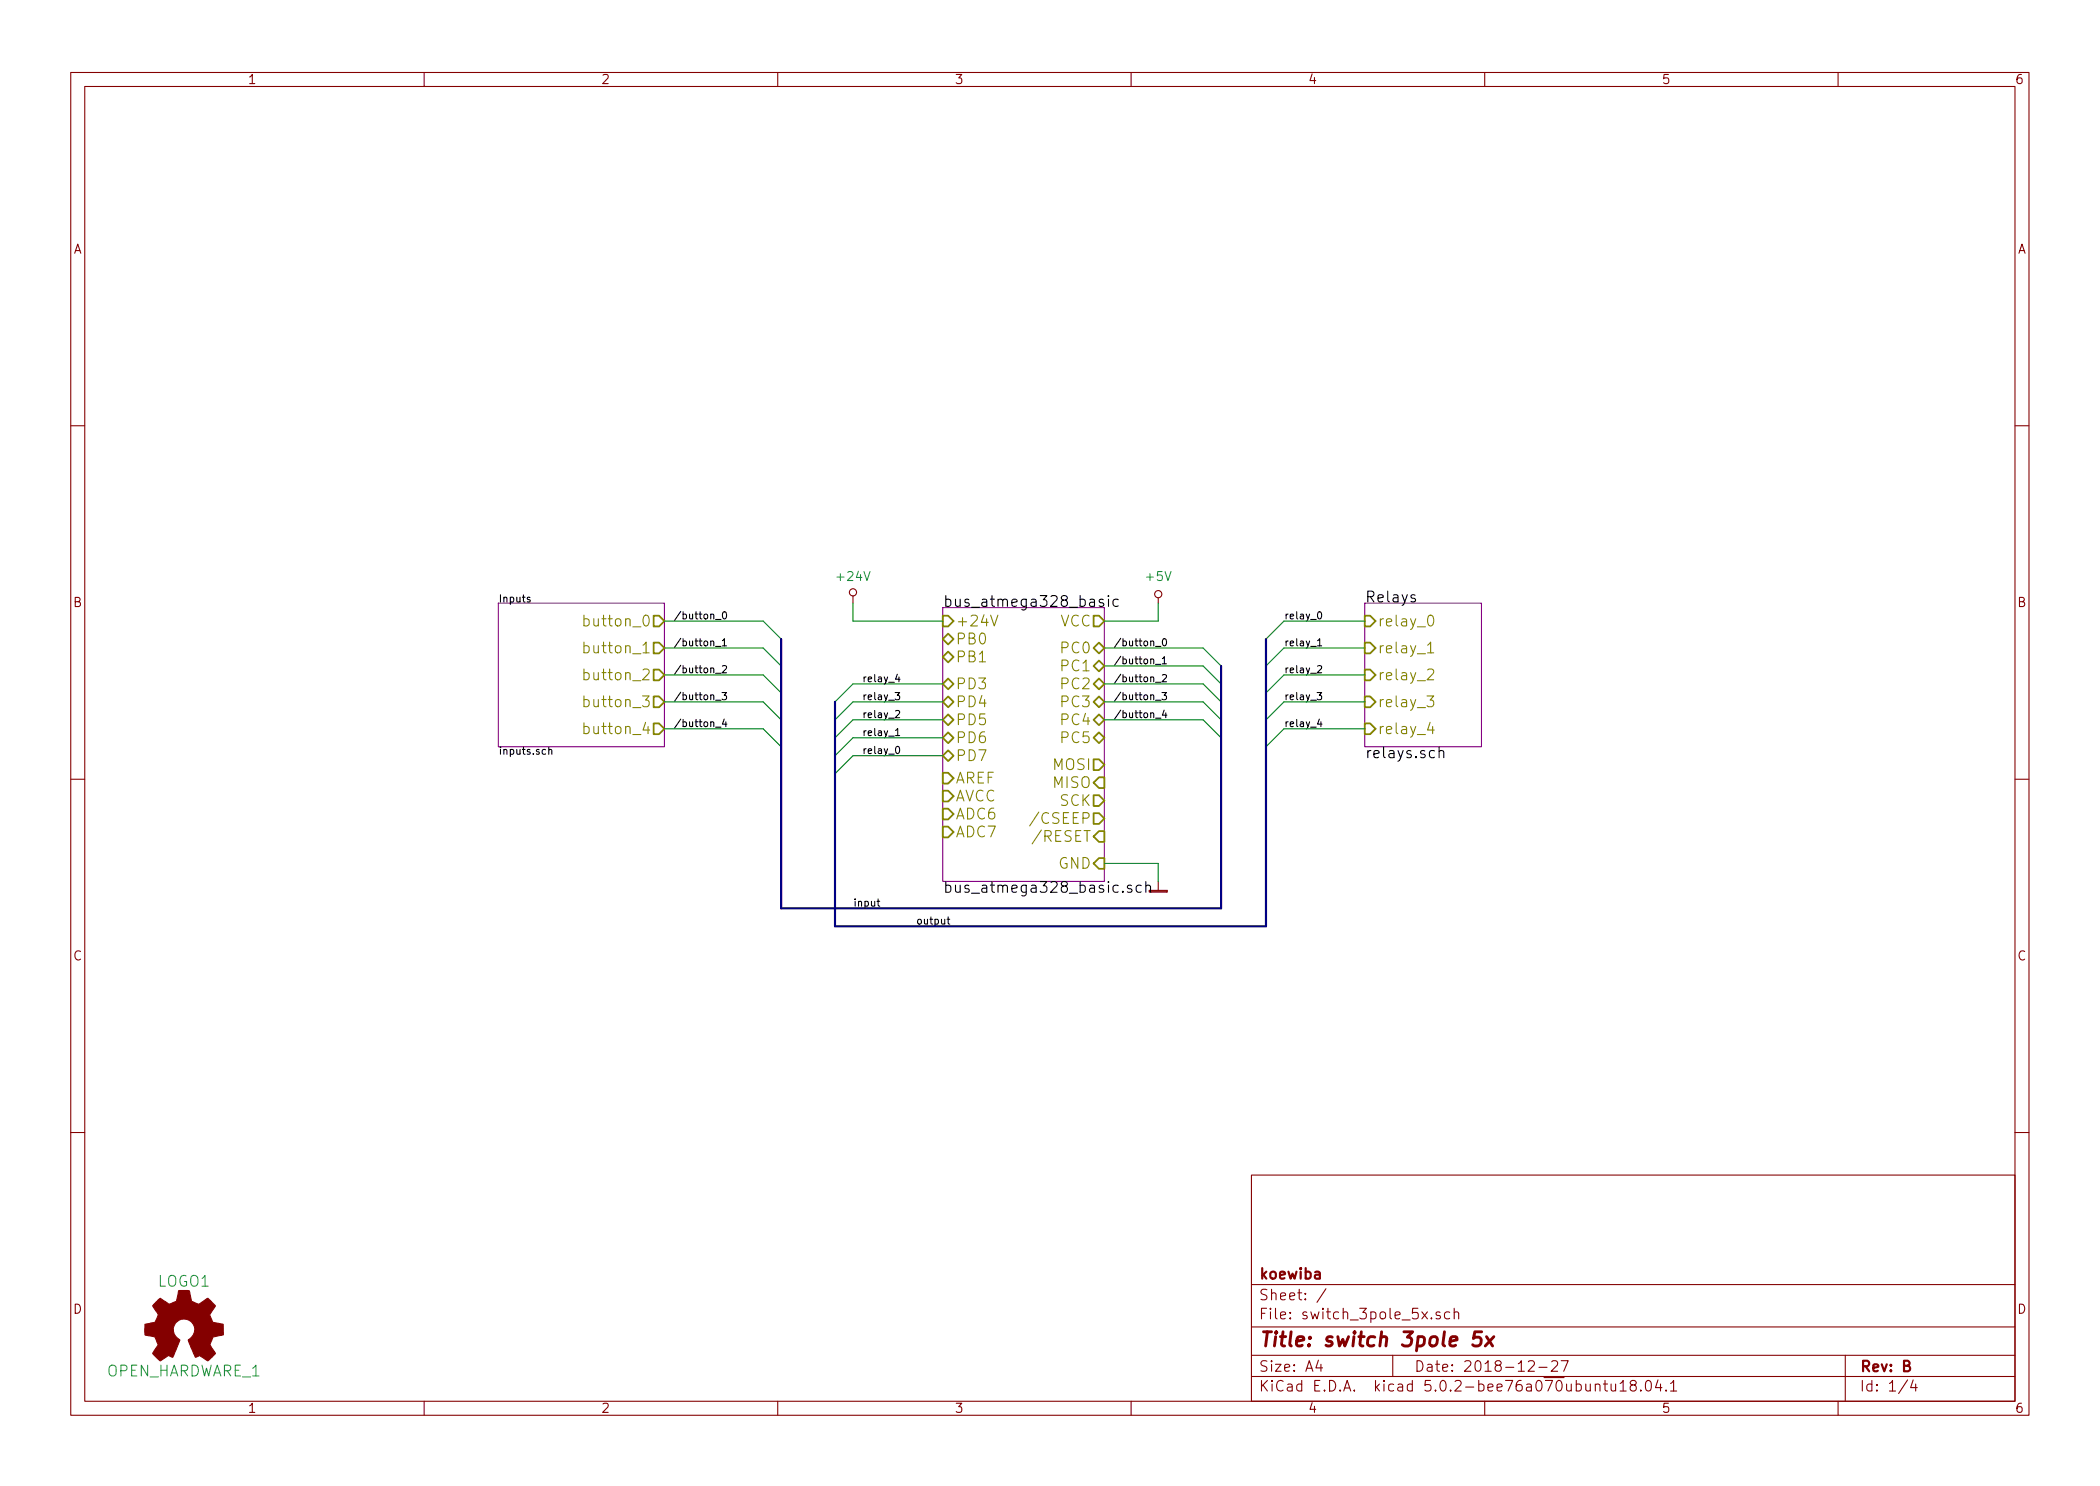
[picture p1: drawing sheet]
<svg xmlns="http://www.w3.org/2000/svg" width="297mm" height="210mm" viewBox="0 0 297 210" stroke-linecap="round" stroke-linejoin="round" font-family="sans-serif">
<g fill="none" stroke="#840000" stroke-width=".15">
<path d="M10 10.3h277v189.9h-277zM12 12.2h273v186.1h-273zM60 10.3v1.9M110 10.3v1.9M160 10.3v1.9M210 10.3v1.9M260 10.3v1.9M10 60.2h2M285 60.2h2M120.6 84.3v1M163.8 84.6v.7M10 110.3h2"/>
<path d="M285 110.3h2M162.6 126.1h2.5M162.6 126h2.5v.2h-2.5zM163.8 124.7v1.3M10 160.2h2M177 166.3h108v32h-108zM285 160.2h2M60 198.3v1.9M110 198.3v1.9M160 198.3v1.9M177 194.8h108M177 191.8h108"/>
<path d="M177 187.8h108M177 181.8h108M186.5 192.5l-.4 1h1M186.8 193v1M187.6 182.3l-1.3 2M197 191.8v3M202.5 186.5v.1v-.1v.1M203.7 185.7l-.4-.1-.1 .1-.1 .2a.48 .48 0 0 0 .6 .3l.1 .1-.1 .2-.1 .1-.5-.1M205.1 185.7a.48 .48 0 0 0-.8 .2v.4a.48 .48 0 0 0 .8 .2M205.7 185.7a.38 .38 0 0 1 .6 .1v.8M205.7 185.1v1.5M210 198.3v1.9"/>
<path d="M216.2 192.7l.2-.2 .5 .1a.4 .4 0 0 1 .1 .6l-.9 .8h.9M217.7 193.5h1.1M219.5 192.7l.2-.2h.3a.41 .41 0 0 1 .3 .7l-.9 .8h.9M220.8 192.5h1l-.6 1.5M226.8 195.8h.6M227 195.3v1.3l.2 .2h.2M227.9 195.8v.9a.45 .45 0 0 0 .6 0M228.5 195.8v1M229.2 195.8l.4-.5v1.5M229.2 196.8h.8M230.9 196l-.2-.2-.1-.2a.47 .47 0 0 1 .6-.3l.2 .3v.2l-.7 .2a.48 .48 0 0 0 0 .7 .51 .51 0 0 0 .7 0 .48 .48 0 0 0-.2-.7M232.1 196.7h.1l-.1 .1-.1-.1h.1v.1"/>
<path d="M232.9 195.5a.37 .37 0 0 1 .3-.2 .37 .37 0 0 1 .3 .3l.1 .3a.72 .72 0 0 1-.4 .9l-.3-.1a1.2 1.2 0 0 1 0-1.2zM234.5 195.2l-.3 1.1h.9M234.9 195.8v1M235.7 196.7v.1l-.1-.1h.1v.1M236.3 195.8l.4-.5v1.5M236.3 196.8h.9M260 198.3v1.9M261 191.8v6.5M269.8 195.2l-1.2 2M270.6 195.2l-.3 1.1h.9M271 195.8v1"/>
<circle cx="120.7" cy="83.8" r=".51"/>
<circle cx="163.8" cy="84.1" r=".51"/>
</g>
<path d="M209.6 188.4h-1l-.2 1 .3-.2h.5l.2 .1 .1 .3v.5l-.2 .2-.3 .1h-.4l-.3-.1M210.3 189.1l.8 1.3M211.3 189.1l-1.2 1.3" fill="none" stroke="#840000" stroke-width=".41"/>
<path d="M22.1 184.2l.6-.5 1.2 .8 .3-.1 .8-.3 .3-1.5h1.3h.2l.3 1.5 1 .5 1.3-.9 1.1 1-.2 .3a1.79 1.79 0 0 0-.6 1.2l.4 .9 1.5 .3v1.5l-1.4 .2-.5 1.2 .8 1.2-.1 .1-1 1-1.2-.8-.6 .2-1-2.4a1.54 1.54 0 0 0 .4-2.6 1.54 1.54 0 0 0-2.5 1 1.97 1.97 0 0 0 1 1.6l-1.1 2.4-.6-.2-1.2 .7-1-1 .8-1.2-.5-1.1-1.4-.4v-1.4l1.2-.3a.83 .83 0 0 0 .6-.7l.1-.4-.8-1.2z" fill="#840000" stroke="#840000" stroke-width=".15"/>
<path d="M70.5 85.3h23.5v20.4h-23.5zM133.3 86h22.9v38.7h-22.9zM193 85.3h16.5v20.4h-16.5z" fill="none" stroke="#840084" stroke-width=".15"/>
<g fill="none" stroke="#000" stroke-width=".15">
<path d="M75 84.6l-.3-.1-.1 .2 .1 .1 .3 .1v.2h-.4M101.2 87.6h.8M101.2 95.3h.8M101.2 99.1h.8M101.2 91.5h.8M102.1 98h.7l-.4 .4 .4 .1-.1 .4-.1 .1-.5-.1M102.2 94.3l.4-.1 .1 .1 .1 .2-.7 .7h.7M102.2 90.6l.3-.2v1M102.2 91.4h.6M102.3 86.6h.1a.55 .55 0 0 1 .4 .5 .55 .55 0 0 1-.4 .5l-.1-.1-.1-.3zM126.6 98h.7l-.4 .4h.2l.2 .1-.1 .4-.1 .1-.5-.1M126.9 95.4l-.2 .7h.6"/>
<path d="M127.2 95.8v.7M156.1 84.9a.37 .37 0 0 0-.6 .1v.2l.4 .1 .2 .2v.2l-.2 .1-.4-.1M156.8 84.3h-.1h.1v.1M156.8 84.8v1M158.2 84.9a.48 .48 0 0 0-.8 .2l.1 .5a.48 .48 0 0 0 .7 .1M163.4 99.1h.8M163.4 94h.8M163.4 91.5h.8M163.4 96.5h.8M164.4 98h.6l-.3 .4 .3 .1-.1 .4-.1 .1-.4-.1M164.4 93.2l.3-.3v1M164.4 95.5l.4-.1 .1 .1 .1 .2-.6 .8h.6"/>
<path d="M164.4 93.9h.6M164.5 90.4h.2a.55 .55 0 0 1 .3 .5 .55 .55 0 0 1-.3 .5l-.2-.1-.1-.3zM186.3 98h.6l-.3 .4h.2l.1 .1v.4l-.1 .1-.5-.1M186.4 94.3l.4-.1 .1 .3-.6 .7h.6M186.4 90.6l.3-.2v1M186.4 91.4h.5M186.5 86.6h.1a.55 .55 0 0 1 .4 .5 .55 .55 0 0 1-.4 .5l-.1-.1-.1-.3zM200.2 84.2l-.4-.1-.2 .2v.3l.6 .1v.2v.2l-.2 .1-.4-.1M77.6 106.1l.1-.1 .3 .1 .1 .6M77.6 105.7v1M101.2 102.9h.8M102.4 101.7l-.2 .8h.6"/>
<path d="M102.7 102.1v.7M126.7 103.3l.3-.2v1M126.7 100.6l.4-.1 .2 .3-.7 .7h.7M126.7 104.1h.6M126.8 105.7l.1-.1a.55 .55 0 0 1 .4 .5 .55 .55 0 0 1-.4 .5l-.1-.1-.1-.3zM163.4 101.6h.8M164.7 100.5l-.3 .7h.6M164.9 100.9v.6M186.6 101.7l-.2 .8h.6M186.8 102.1v.7M203.6 106.3a.41 .41 0 0 1 .6 .1v.8M203.6 105.7v1.5"/>
<path d="M124.1 127.5h.3M124.2 127.2v.9l.2 .1M134 130.1h.3M134.1 129.7v.9l.2 .2M160 125.3a.37 .37 0 0 0-.5 .1v.3h.4l.2 .3-.1 .2-.1 .1-.4-.1M161.4 125.3l-.4-.1-.3 .3v.5l.2 .2 .1 .1 .4-.1M162.1 125.4a.41 .41 0 0 1 .6 0v.9M162.1 124.7v1.6"/>
</g>
<g fill="none" stroke="#848400" stroke-width=".15">
<path d="M82.6 87.6a.48 .48 0 0 1 .7 .2v.6a.48 .48 0 0 1-.7 .1M82.6 91.4a.48 .48 0 0 1 .7 .2v.6a.48 .48 0 0 1-.7 .1M82.6 95.2a.48 .48 0 0 1 .7 .2v.6a.48 .48 0 0 1-.7 .1M82.6 99.1a.48 .48 0 0 1 .7 .2v.5a.48 .48 0 0 1-.7 .1M82.6 87v1.6M82.6 90.9v1.5M82.6 94.7v1.5M82.6 98.5v1.5M140.1 87l.5 1.6 .5-1.6M201.9 98.5h.9l-.5 .6 .4 .1 .1 .1-.1 .5-.2 .2h-.4l-.2-.2M201.9 91.3l.5-.4v1.5M201.9 94.8l.2-.1h.5a.37 .37 0 0 1 .1 .6l-.8 .9h.9"/>
<path d="M201.9 92.4h.9M202.1 87.2v-.1a.36 .36 0 0 1 .6 .2 .81 .81 0 0 1-.4 1.3 1 1 0 0 1-.2-1.4zM82.6 102.9a.48 .48 0 0 1 .7 .2v.6a.48 .48 0 0 1-.7 0M82.6 102.3v1.5M146.9 114.9l-1.3 2M202.3 102.2l-.4 1.1h1M202.6 102.8v1"/>
</g>
<g fill="none" stroke="#848400" stroke-width=".25">
<path d="M92.5 87.1h.7l.8 .8-.8 .7h-.7zM92.5 90.9h.7l.8 .8-.8 .8h-.7zM92.5 94.7h.7l.8 .8-.8 .8h-.7zM92.5 98.5h.7l.8 .8-.8 .8h-.7zM133.3 87.1h.8l.8 .8-.8 .7h-.8zM133.3 99.3l.8-.8 .8 .8-.8 .8zM133.3 96.8l.8-.8 .8 .8-.8 .7zM133.3 90.4l.8-.7 .8 .7-.8 .8zM133.3 93l.8-.8 .8 .8-.8 .7zM154.7 96.8l.7-.8 .8 .8-.8 .7zM154.7 91.7l.7-.8 .8 .8-.8 .8zM154.7 87.1h.7l.8 .8-.8 .7h-.7z"/>
<path d="M155.4 93.5l.8 .7-.8 .8-.7-.8zM155.4 98.5l.8 .8-.8 .8-.7-.8zM193 87.1h.8l.8 .8-.8 .7h-.8zM193 90.9h.8l.8 .8-.8 .8h-.8zM193 94.7h.8l.8 .8-.8 .8h-.8zM193 98.5h.8l.8 .8-.8 .8h-.8zM92.5 102.4h.7l.8 .7-.8 .8h-.7zM133.3 109.3h.8l.8 .8-.8 .8h-.8zM133.3 111.9h.8l.8 .7-.8 .8h-.8zM133.3 101.8l.8-.7 .8 .7-.8 .8zM133.3 106.9l.8-.7 .8 .7-.8 .8zM133.3 104.4l.8-.8 .8 .8-.8 .8z"/>
<path d="M133.3 114.4h.8l.8 .8-.8 .7h-.8zM133.3 117h.8l.8 .7-.8 .8h-.8zM154.7 104.4l.7-.8 .8 .8-.8 .8zM154.7 115.1h.7l.8 .7-.8 .8h-.7zM154.7 107.4h.7l.8 .8-.8 .8h-.7zM154.7 112.5h.7l.8 .8-.8 .7h-.7zM155.4 101.1l.8 .7-.8 .8-.7-.8zM155.4 117.6h.8v1.5h-.8l-.7-.7zM155.4 110h.8v1.5h-.8l-.7-.8zM193 102.4h.8l.8 .7-.8 .8h-.8zM155.4 121.4h.8v1.5h-.8l-.7-.7z"/>
</g>
<g fill="none" stroke="#008400" stroke-width=".15">
<path d="M94 87.9h13.9l2.6 2.5M94 91.7h13.9l2.6 2.5M94 95.5h13.9l2.6 2.5M94 99.3h13.9l2.6 2.5M120.6 85.3v2.6h12.7M133.3 96.8h-12.7l-2.5 2.5M133.3 99.3h-12.7l-2.5 2.5M156.2 94.2h14l2.5 2.6M156.2 91.7h14l2.5 2.5M156.2 96.8h14l2.5 2.5M156.2 99.3h14l2.5 2.5M163.8 85.3v2.6h-7.6"/>
<path d="M193 87.9h-11.4l-2.5 2.5M193 91.7h-11.4l-2.5 2.5M193 95.5h-11.4l-2.5 2.5M193 99.3h-11.4l-2.5 2.5M94 103.1h13.9l2.6 2.6M133.3 101.8h-12.7l-2.5 2.6M133.3 104.4h-12.7l-2.5 2.5M133.3 106.9h-12.7l-2.5 2.6M156.2 101.8h14l2.5 2.6M193 103.1h-11.4l-2.5 2.6M156.2 122.2h7.6v2.5"/>
</g>
<path d="M110.5 90.4v38.1h62.2v-34.3M179.1 90.4v40.7h-61v-31.8" fill="none" stroke="#000084" stroke-width=".3"/>
<text font-size="2.8" fill="#840000" x="178" y="190.5">Title: switch 3pole 5x</text>
<g font-size="2.1" fill="#848400">
<text x="83.2" y="88.6">button_0</text>
<text x="135.1" y="88.6">+24V</text>
<text x="150" y="88.6">VCC</text>
<text x="194.8" y="88.6">relay_0</text>
<text x="83.2" y="92.5">button_1</text>
<text x="135.1" y="91.2">PB0</text>
<text x="135.1" y="93.7">PB1</text>
<text x="150.3" y="95">PC1</text>
<text x="150.3" y="92.5">PC0</text>
<text x="194.8" y="92.5">relay_1</text>
<text x="83.2" y="96.3">button_2</text>
<text x="83.2" y="100.1">button_3</text>
<text x="135.1" y="100.1">PD4</text>
<text x="135.1" y="97.5">PD3</text>
<text x="150.3" y="100.1">PC3</text>
<text x="150.3" y="97.5">PC2</text>
<text x="194.8" y="96.3">relay_2</text>
<text x="194.8" y="100.1">relay_3</text>
<text x="83.2" y="103.9">button_4</text>
<text x="135.1" y="102.6">PD5</text>
<text x="135.1" y="107.7">PD7</text>
<text x="135.1" y="105.2">PD6</text>
<text x="150.3" y="105.2">PC5</text>
<text x="150.3" y="102.6">PC4</text>
<text x="194.8" y="103.9">relay_4</text>
<text x="135.1" y="110.9">AREF</text>
<text x="135.1" y="113.4">AVCC</text>
<text x="149" y="109">MOSI</text>
<text x="149" y="111.5">MISO</text>
<text x="135.1" y="115.9">ADC6</text>
<text x="135.1" y="118.5">ADC7</text>
<text x="146.6" y="116.6">/CSEEP</text>
<text x="146.8" y="119.1">/RESET</text>
<text x="150" y="114">SCK</text>
<text x="149.7" y="122.9">GND</text>
</g>
<g font-size="2.1">
<text x="133.3" y="85.9">bus_atmega328_basic</text>
<text x="193" y="85.2">Relays</text>
<text x="193" y="107.3">relays.sch</text>
<text x="133.3" y="126.3">bus_atmega328_basic.sch</text>
</g>
<g font-size="2.1" fill="#008484">
<text x="22.3" y="182.1">LOGO1</text>
<text x="15" y="194.8">OPEN_HARDWARE_1</text>
</g>
<g font-size="2.1" fill="#840000">
<text x="178" y="184">Sheet: /</text>
<text x="178" y="181">koewiba</text>
<text x="178" y="186.7">File: switch_3pole_5x.sch</text>
<text x="178" y="196.9">KiCad E.D.A. kicad 5.0.2-bee76a070ubuntu18.04.1</text>
<text x="178" y="194.1">Size: A4</text>
<text x="200" y="194.1">Date: 2018-12-27</text>
<text x="263" y="194.1">Rev: B</text>
<text x="263" y="196.9">Id: 1/4</text>
</g>
<g font-size="1.8" fill="#840000">
<text x="35" y="11.9">1</text>
<text x="85" y="11.9">2</text>
<text x="135" y="11.9">3</text>
<text x="185" y="11.9">4</text>
<text x="235" y="11.9">5</text>
<text x="285" y="11.9">6</text>
<text x="10.4" y="35.9">A</text>
<text x="285.4" y="35.9">A</text>
<text x="10.4" y="85.9">B</text>
<text x="285.4" y="85.9">B</text>
<text x="10.4" y="135.9">C</text>
<text x="285.4" y="135.9">C</text>
<text x="10.4" y="185.9">D</text>
<text x="285.4" y="185.9">D</text>
<text x="35" y="199.9">1</text>
<text x="85" y="199.9">2</text>
<text x="135" y="199.9">3</text>
<text x="185" y="199.9">4</text>
<text x="235" y="199.9">5</text>
<text x="285" y="199.9">6</text>
</g>
<g font-size="1.8" fill="#008484">
<text x="118.6" y="82.2">+24V</text>
<text x="162.2" y="82.2">+5V</text>
</g>
<g font-size="1.4">
<text x="70.5" y="85.2">Inputs</text>
<text x="95.2" y="87.6">/button_0</text>
<text x="181.6" y="87.6">relay_0</text>
<text x="95.2" y="95.2">/button_2</text>
<text x="95.2" y="91.4">/button_1</text>
<text x="157.5" y="94">/button_1</text>
<text x="157.5" y="91.4">/button_0</text>
<text x="181.6" y="95.2">relay_2</text>
<text x="181.6" y="91.4">relay_1</text>
<text x="95.2" y="99.1">/button_3</text>
<text x="121.9" y="99.1">relay_3</text>
<text x="121.9" y="101.6">relay_2</text>
<text x="121.9" y="96.5">relay_4</text>
<text x="157.5" y="99.1">/button_3</text>
<text x="157.5" y="96.5">/button_2</text>
<text x="157.5" y="101.6">/button_4</text>
<text x="181.6" y="99.1">relay_3</text>
<text x="70.5" y="106.8">inputs.sch</text>
<text x="95.2" y="102.9">/button_4</text>
<text x="121.9" y="106.7">relay_0</text>
<text x="121.9" y="104.1">relay_1</text>
<text x="181.6" y="102.9">relay_4</text>
<text x="120.6" y="128.3">input</text>
<text x="129.5" y="130.8">output</text>
</g>
</svg>
